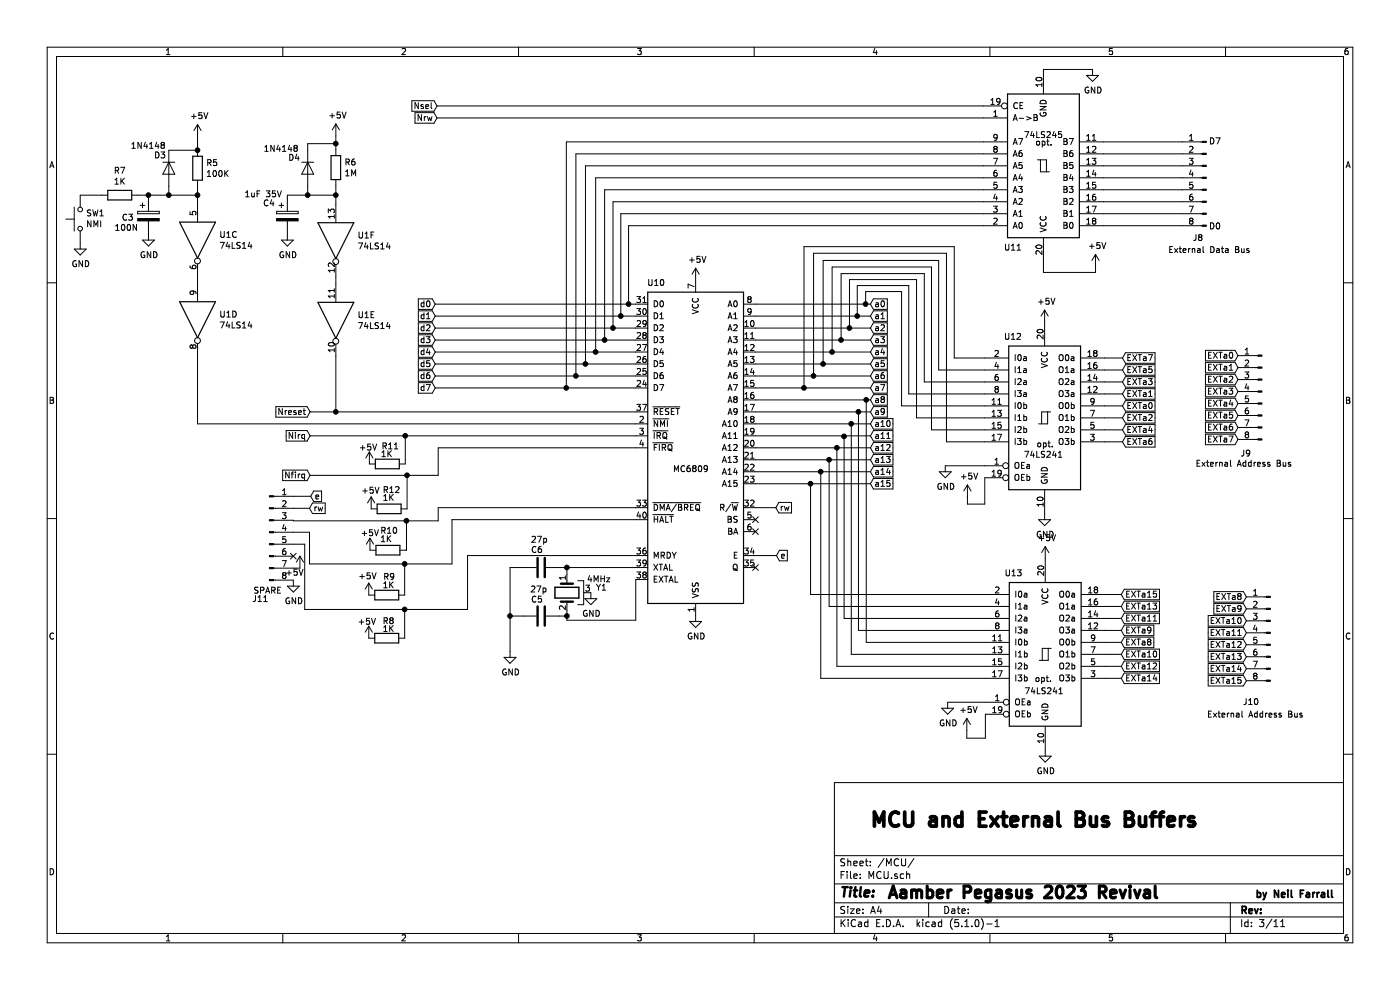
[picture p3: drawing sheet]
EESchema Schematic File Version 4
LIBS:Pegasus2023-cache
EELAYER 29 0
EELAYER END
$Descr A4 11693 8268
encoding utf-8
Sheet 3 11
Title ""
Date ""
Rev ""
Comp ""
Comment1 ""
Comment2 ""
Comment3 ""
Comment4 ""
$EndDescr
$Comp
L 74xx:74LS241 U13
U 1 1
P 8730 5465
F 0 "U13" H 8465 6145 50  0000 C CNN
F 1 "74LS241" H 8720 5160 50  0000 C CNN
F 2 "Package_DIP:DIP-20_W7.62mm_Socket_LongPads" H 8730 5465 50  0001 C CNN
F 3 "http://www.ti.com/lit/gpn/sn74LS241" H 8730 5465 50  0001 C CNN
	1    8730 5465
	1    0    0    -1  
$EndComp
$Comp
L 74xx:74LS245 U11
U 1 1
P 8715 1385
F 0 "U11" H 8460 2070 50  0000 C CNN
F 1 "74LS245" H 8715 1130 50  0000 C CNN
F 2 "Package_DIP:DIP-20_W7.62mm_Socket_LongPads" H 8715 1385 50  0001 C CNN
F 3 "http://www.ti.com/lit/gpn/sn74LS245" H 8715 1385 50  0001 C CNN
	1    8715 1385
	1    0    0    1   
$EndComp
Wire Wire Line
	6310 3340 7235 3340
Wire Wire Line
	7235 5365 8230 5365
Wire Wire Line
	7235 3340 7235 5365
Wire Wire Line
	6310 3440 7170 3440
Wire Wire Line
	7170 3440 7170 5265
Wire Wire Line
	7170 5265 8230 5265
Wire Wire Line
	6310 3540 7110 3540
Wire Wire Line
	7110 3540 7110 5465
Wire Wire Line
	7110 5465 8230 5465
Wire Wire Line
	6310 3640 7050 3640
Wire Wire Line
	7050 3640 7050 3645
Wire Wire Line
	7050 5165 8230 5165
Wire Wire Line
	6310 3740 6990 3740
Wire Wire Line
	6990 3740 6990 5565
Wire Wire Line
	6990 5565 8230 5565
Wire Wire Line
	6310 3840 6925 3840
Wire Wire Line
	6925 3840 6925 5065
Wire Wire Line
	6925 5065 8230 5065
Wire Wire Line
	6310 3940 6855 3940
Wire Wire Line
	6855 3940 6855 5665
Wire Wire Line
	6855 5665 8230 5665
Wire Wire Line
	6310 4040 6770 4040
Wire Wire Line
	6770 4040 6770 4965
Wire Wire Line
	6770 4965 8230 4965
Text GLabel 9375 3590 2    50   Input ~ 0
EXTa4
Text GLabel 9375 3690 2    50   Input ~ 0
EXTa6
Text GLabel 9365 5365 2    50   Input ~ 0
EXTa8
Text GLabel 9365 5265 2    50   Input ~ 0
EXTa9
Text GLabel 9365 5465 2    50   Input ~ 0
EXTa10
Text GLabel 9365 5165 2    50   Input ~ 0
EXTa11
Text GLabel 9365 5565 2    50   Input ~ 0
EXTa12
Text GLabel 9365 5065 2    50   Input ~ 0
EXTa13
Text GLabel 9365 5665 2    50   Input ~ 0
EXTa14
Text GLabel 9365 4965 2    50   Input ~ 0
EXTa15
Wire Wire Line
	9225 3490 9375 3490
Wire Wire Line
	9375 3590 9225 3590
Wire Wire Line
	9225 3690 9375 3690
Wire Wire Line
	9230 5665 9365 5665
Wire Wire Line
	5310 2540 5250 2540
Wire Wire Line
	5310 2640 5185 2640
Wire Wire Line
	5310 2740 5120 2740
Wire Wire Line
	5310 2840 5050 2840
Wire Wire Line
	5310 3040 4890 3040
Wire Wire Line
	5310 3140 4810 3140
Wire Wire Line
	5310 3240 4730 3240
Wire Wire Line
	4730 3240 3635 3240
Connection ~ 4730 3240
Wire Wire Line
	5250 2540 3635 2540
Connection ~ 5250 2540
Text GLabel 3635 2540 0    50   Input ~ 0
d0
Text GLabel 3635 3240 0    50   Input ~ 0
d7
Text GLabel 3635 3140 0    50   Input ~ 0
d6
Text GLabel 3635 3040 0    50   Input ~ 0
d5
Text GLabel 3635 2940 0    50   Input ~ 0
d4
Text GLabel 3635 2840 0    50   Input ~ 0
d3
Text GLabel 3635 2740 0    50   Input ~ 0
d2
Text GLabel 3635 2640 0    50   Input ~ 0
d1
Wire Wire Line
	3635 2640 5185 2640
Connection ~ 5185 2640
Wire Wire Line
	5120 2740 3635 2740
Connection ~ 5120 2740
Wire Wire Line
	3635 2840 5050 2840
Connection ~ 5050 2840
Wire Wire Line
	3635 3040 4890 3040
Wire Wire Line
	4890 3040 4890 3035
Connection ~ 4890 3040
Wire Wire Line
	3635 3140 4810 3140
Connection ~ 4810 3140
Text GLabel 7270 2540 2    50   Input ~ 0
a0
Text GLabel 7270 2640 2    50   Input ~ 0
a1
Text GLabel 7270 2740 2    50   Input ~ 0
a2
Text GLabel 7270 2840 2    50   Input ~ 0
a3
Text GLabel 7270 2940 2    50   Input ~ 0
a4
Text GLabel 7270 3040 2    50   Input ~ 0
a5
Text GLabel 7270 3140 2    50   Input ~ 0
a6
Text GLabel 7270 3240 2    50   Input ~ 0
a7
Text GLabel 7270 3340 2    50   Input ~ 0
a8
Text GLabel 7270 3440 2    50   Input ~ 0
a9
Text GLabel 7270 3540 2    50   Input ~ 0
a10
Text GLabel 7270 3640 2    50   Input ~ 0
a11
Text GLabel 7270 3740 2    50   Input ~ 0
a12
Text GLabel 7270 3840 2    50   Input ~ 0
a13
Text GLabel 7270 3940 2    50   Input ~ 0
a14
Text GLabel 7270 4040 2    50   Input ~ 0
a15
Wire Wire Line
	7270 3540 7110 3540
Connection ~ 7110 3540
Wire Wire Line
	7270 3640 7055 3640
Wire Wire Line
	7055 3640 7055 3645
Wire Wire Line
	7055 3645 7050 3645
Connection ~ 7050 3645
Wire Wire Line
	7050 3645 7050 5165
Wire Wire Line
	6990 3740 7270 3740
Connection ~ 6990 3740
Wire Wire Line
	7270 3840 6925 3840
Connection ~ 6925 3840
Wire Wire Line
	7270 3940 6855 3940
Connection ~ 6855 3940
Wire Wire Line
	7270 4040 6770 4040
Connection ~ 6770 4040
Wire Wire Line
	7235 3340 7270 3340
Connection ~ 7235 3340
Wire Wire Line
	7170 3440 7270 3440
Connection ~ 7170 3440
Wire Wire Line
	7270 2540 7230 2540
Wire Wire Line
	6310 2640 7160 2640
Wire Wire Line
	7270 2740 7095 2740
Wire Wire Line
	7270 2840 7025 2840
Wire Wire Line
	6310 2940 6950 2940
Wire Wire Line
	7270 3040 6875 3040
Wire Wire Line
	6310 3140 6795 3140
Wire Wire Line
	7270 3240 6715 3240
Wire Wire Line
	9375 3290 9225 3290
Wire Wire Line
	9225 3190 9375 3190
Wire Wire Line
	9375 3090 9225 3090
Wire Wire Line
	9225 2990 9375 2990
Text GLabel 9375 2990 2    50   Input ~ 0
EXTa7
Text GLabel 9375 3090 2    50   Input ~ 0
EXTa5
Text GLabel 9375 3190 2    50   Input ~ 0
EXTa3
Text GLabel 9375 3490 2    50   Input ~ 0
EXTa2
Text GLabel 9375 3290 2    50   Input ~ 0
EXTa1
Text GLabel 9375 3390 2    50   Input ~ 0
EXTa0
Wire Wire Line
	9225 3390 9375 3390
$Comp
L 74xx:74LS241 U12
U 1 1
P 8725 3490
F 0 "U12" H 8460 4170 50  0000 C CNN
F 1 "74LS241" H 8715 3185 50  0000 C CNN
F 2 "Package_DIP:DIP-20_W7.62mm_Socket_LongPads" H 8725 3490 50  0001 C CNN
F 3 "http://www.ti.com/lit/gpn/sn74LS241" H 8725 3490 50  0001 C CNN
	1    8725 3490
	1    0    0    -1  
$EndComp
Wire Wire Line
	7230 2540 7230 2435
Wire Wire Line
	7230 2435 7530 2435
Connection ~ 7230 2540
Wire Wire Line
	7230 2540 6310 2540
Wire Wire Line
	7530 3390 8225 3390
Wire Wire Line
	7530 2435 7530 3390
Wire Wire Line
	7160 2640 7160 2385
Wire Wire Line
	7160 2385 7590 2385
Wire Wire Line
	7590 2385 7590 3290
Wire Wire Line
	7590 3290 8225 3290
Connection ~ 7160 2640
Wire Wire Line
	7160 2640 7270 2640
Wire Wire Line
	7095 2335 7655 2335
Wire Wire Line
	7655 2335 7655 3490
Wire Wire Line
	7655 3490 8225 3490
Wire Wire Line
	7025 2840 7025 2285
Wire Wire Line
	7025 2285 7720 2285
Wire Wire Line
	7720 2285 7720 3190
Wire Wire Line
	7720 3190 8225 3190
Connection ~ 7025 2840
Wire Wire Line
	7025 2840 6310 2840
Wire Wire Line
	6950 2940 6950 2230
Wire Wire Line
	6950 2230 7780 2230
Wire Wire Line
	7780 2230 7780 3590
Wire Wire Line
	7780 3590 8225 3590
Connection ~ 6950 2940
Wire Wire Line
	6950 2940 7270 2940
Wire Wire Line
	6875 3040 6875 2175
Wire Wire Line
	6875 2175 7840 2175
Wire Wire Line
	7840 2175 7840 3090
Wire Wire Line
	7840 3090 8225 3090
Connection ~ 6875 3040
Wire Wire Line
	6875 3040 6310 3040
Wire Wire Line
	6795 3140 6795 2115
Wire Wire Line
	6795 2115 7905 2115
Wire Wire Line
	7905 2115 7905 3690
Wire Wire Line
	7905 3690 8225 3690
Connection ~ 6795 3140
Wire Wire Line
	6795 3140 7270 3140
Wire Wire Line
	6715 3240 6715 2060
Wire Wire Line
	6715 2060 7970 2060
Wire Wire Line
	7970 2060 7970 2990
Wire Wire Line
	7970 2990 8225 2990
Connection ~ 6715 3240
Wire Wire Line
	6715 3240 6310 3240
Wire Wire Line
	5250 1885 5250 2540
Wire Wire Line
	5250 1885 8215 1885
Wire Wire Line
	5185 1785 5185 2640
Wire Wire Line
	5185 1785 8215 1785
Wire Wire Line
	5120 1685 8215 1685
Wire Wire Line
	5120 1685 5120 2740
Wire Wire Line
	5050 1585 5050 2840
Wire Wire Line
	5050 1585 8215 1585
Wire Wire Line
	3635 2940 4975 2940
Wire Wire Line
	4890 1385 8215 1385
Wire Wire Line
	4890 1385 4890 3040
Wire Wire Line
	4810 1285 8215 1285
Wire Wire Line
	4810 1285 4810 3140
Wire Wire Line
	4730 1185 8215 1185
Wire Wire Line
	4730 1185 4730 3240
Wire Wire Line
	4975 1485 8215 1485
Wire Wire Line
	4975 1485 4975 2940
Connection ~ 4975 2940
Wire Wire Line
	4975 2940 5310 2940
Wire Wire Line
	9215 1485 9875 1485
Wire Wire Line
	9215 1385 9875 1385
Wire Wire Line
	9215 1185 9875 1185
Wire Wire Line
	9215 1285 9875 1285
Text Notes 8655 3745 0    50   ~ 0
opt.
Text Notes 8640 5705 0    50   ~ 0
opt.
Text Notes 8645 1225 0    50   ~ 0
opt.
$Comp
L power:GND #PWR036
U 1 1
P 9125 580
F 0 "#PWR036" H 9125 330 50  0001 C CNN
F 1 "GND" H 9130 407 50  0000 C CNN
F 2 "" H 9125 580 50  0001 C CNN
F 3 "" H 9125 580 50  0001 C CNN
	1    9125 580 
	1    0    0    -1  
$EndComp
$Comp
L power:GND #PWR033
U 1 1
P 8725 4290
F 0 "#PWR033" H 8725 4040 50  0001 C CNN
F 1 "GND" H 8730 4117 50  0000 C CNN
F 2 "" H 8725 4290 50  0001 C CNN
F 3 "" H 8725 4290 50  0001 C CNN
	1    8725 4290
	1    0    0    -1  
$EndComp
$Comp
L power:GND #PWR035
U 1 1
P 8730 6265
F 0 "#PWR035" H 8730 6015 50  0001 C CNN
F 1 "GND" H 8735 6092 50  0000 C CNN
F 2 "" H 8730 6265 50  0001 C CNN
F 3 "" H 8730 6265 50  0001 C CNN
	1    8730 6265
	1    0    0    -1  
$EndComp
$Comp
L power:GND #PWR029
U 1 1
P 7915 5865
F 0 "#PWR029" H 7915 5615 50  0001 C CNN
F 1 "GND" H 7920 5692 50  0000 C CNN
F 2 "" H 7915 5865 50  0001 C CNN
F 3 "" H 7915 5865 50  0001 C CNN
	1    7915 5865
	1    0    0    -1  
$EndComp
$Comp
L power:GND #PWR028
U 1 1
P 7895 3890
F 0 "#PWR028" H 7895 3640 50  0001 C CNN
F 1 "GND" H 7900 3717 50  0000 C CNN
F 2 "" H 7895 3890 50  0001 C CNN
F 3 "" H 7895 3890 50  0001 C CNN
	1    7895 3890
	1    0    0    -1  
$EndComp
Wire Wire Line
	7895 3890 8225 3890
Wire Wire Line
	8230 5865 7915 5865
Wire Wire Line
	8230 5965 8230 6165
Wire Wire Line
	8230 6165 8075 6165
Wire Wire Line
	8075 6165 8075 6100
Wire Wire Line
	8225 4210 8080 4210
Wire Wire Line
	8080 4210 8080 4150
Wire Wire Line
	8215 985  3650 985 
Wire Wire Line
	8215 885  3650 885 
Wire Wire Line
	8715 585  8715 580 
Wire Wire Line
	8715 580  9125 580 
Wire Wire Line
	8715 2185 8715 2275
Wire Wire Line
	8715 2275 9150 2275
Wire Wire Line
	9150 2275 9150 2225
$Comp
L power:+5V #PWR037
U 1 1
P 9150 2225
F 0 "#PWR037" H 9150 2075 50  0001 C CNN
F 1 "+5V" H 9165 2398 50  0000 C CNN
F 2 "" H 9150 2225 50  0001 C CNN
F 3 "" H 9150 2225 50  0001 C CNN
	1    9150 2225
	1    0    0    -1  
$EndComp
$Comp
L power:+5V #PWR032
U 1 1
P 8725 2690
F 0 "#PWR032" H 8725 2540 50  0001 C CNN
F 1 "+5V" H 8740 2863 50  0000 C CNN
F 2 "" H 8725 2690 50  0001 C CNN
F 3 "" H 8725 2690 50  0001 C CNN
	1    8725 2690
	1    0    0    -1  
$EndComp
$Comp
L power:+5V #PWR031
U 1 1
P 8080 4150
F 0 "#PWR031" H 8080 4000 50  0001 C CNN
F 1 "+5V" H 8095 4323 50  0000 C CNN
F 2 "" H 8080 4150 50  0001 C CNN
F 3 "" H 8080 4150 50  0001 C CNN
	1    8080 4150
	1    0    0    -1  
$EndComp
$Comp
L power:+5V #PWR030
U 1 1
P 8075 6100
F 0 "#PWR030" H 8075 5950 50  0001 C CNN
F 1 "+5V" H 8090 6273 50  0000 C CNN
F 2 "" H 8075 6100 50  0001 C CNN
F 3 "" H 8075 6100 50  0001 C CNN
	1    8075 6100
	1    0    0    -1  
$EndComp
$Comp
L power:+5V #PWR034
U 1 1
P 8730 4665
F 0 "#PWR034" H 8730 4515 50  0001 C CNN
F 1 "+5V" H 8745 4838 50  0000 C CNN
F 2 "" H 8730 4665 50  0001 C CNN
F 3 "" H 8730 4665 50  0001 C CNN
	1    8730 4665
	1    0    0    -1  
$EndComp
Wire Wire Line
	8225 3990 8225 4210
Text GLabel 3650 885  0    50   Input ~ 0
Nsel
Text GLabel 3650 985  0    50   Input ~ 0
Nrw
$Comp
L power:+5V #PWR026
U 1 1
P 5810 2340
F 0 "#PWR026" H 5810 2190 50  0001 C CNN
F 1 "+5V" H 5825 2513 50  0000 C CNN
F 2 "" H 5810 2340 50  0001 C CNN
F 3 "" H 5810 2340 50  0001 C CNN
	1    5810 2340
	1    0    0    -1  
$EndComp
$Comp
L power:GND #PWR027
U 1 1
P 5810 5140
F 0 "#PWR027" H 5810 4890 50  0001 C CNN
F 1 "GND" H 5815 4967 50  0000 C CNN
F 2 "" H 5810 5140 50  0001 C CNN
F 3 "" H 5810 5140 50  0001 C CNN
	1    5810 5140
	1    0    0    -1  
$EndComp
$Comp
L CPU_NXP_6800:MC6809 U10
U 1 1
P 5810 3740
F 0 "U10" H 5480 5120 50  0000 C CNN
F 1 "MC6809" H 5770 3565 50  0000 C CNN
F 2 "Package_DIP:DIP-40_W15.24mm_Socket_LongPads" H 5810 2240 50  0001 C CNN
F 3 "http://pdf.datasheetcatalog.com/datasheet/motorola/MC68B09S.pdf" H 5810 3740 50  0001 C CNN
	1    5810 3740
	1    0    0    -1  
$EndComp
Text GLabel 6480 4240 2    50   Input ~ 0
rw
NoConn ~ 6310 4340
NoConn ~ 6310 4440
Wire Wire Line
	6480 4240 6310 4240
Wire Wire Line
	6310 4640 6485 4640
Text GLabel 6485 4640 2    50   Input ~ 0
e
NoConn ~ 6310 4740
Text GLabel 2590 3440 0    50   Input ~ 0
Nreset
$Comp
L 74xx:74LS14 U1
U 5 1
P 2805 2675
F 0 "U1" V 2759 2855 50  0000 L CNN
F 1 "74LS14" V 2850 2855 50  0000 L CNN
F 2 "Package_DIP:DIP-14_W7.62mm_Socket_LongPads" H 2805 2675 50  0001 C CNN
F 3 "http://www.ti.com/lit/gpn/sn74LS14" H 2805 2675 50  0001 C CNN
	5    2805 2675
	0    1    1    0   
$EndComp
$Comp
L 74xx:74LS14 U1
U 6 1
P 2805 2010
F 0 "U1" V 2759 2190 50  0000 L CNN
F 1 "74LS14" V 2850 2190 50  0000 L CNN
F 2 "Package_DIP:DIP-14_W7.62mm_Socket_LongPads" H 2805 2010 50  0001 C CNN
F 3 "http://www.ti.com/lit/gpn/sn74LS14" H 2805 2010 50  0001 C CNN
	6    2805 2010
	0    1    1    0   
$EndComp
$Comp
L 74xx:74LS14 U1
U 4 1
P 1650 2670
F 0 "U1" V 1604 2850 50  0000 L CNN
F 1 "74LS14" V 1695 2850 50  0000 L CNN
F 2 "Package_DIP:DIP-14_W7.62mm_Socket_LongPads" H 1650 2670 50  0001 C CNN
F 3 "http://www.ti.com/lit/gpn/sn74LS14" H 1650 2670 50  0001 C CNN
	4    1650 2670
	0    1    1    0   
$EndComp
$Comp
L 74xx:74LS14 U1
U 3 1
P 1650 2005
F 0 "U1" V 1604 2185 50  0000 L CNN
F 1 "74LS14" V 1695 2185 50  0000 L CNN
F 2 "Package_DIP:DIP-14_W7.62mm_Socket_LongPads" H 1650 2005 50  0001 C CNN
F 3 "http://www.ti.com/lit/gpn/sn74LS14" H 1650 2005 50  0001 C CNN
	3    1650 2005
	0    1    1    0   
$EndComp
Wire Wire Line
	2590 3440 2805 3440
Wire Wire Line
	2805 2310 2805 2375
Wire Wire Line
	2805 2975 2805 3440
Connection ~ 2805 3440
Wire Wire Line
	2805 3440 5310 3440
$Comp
L Device:D D4
U 1 1
P 2570 1405
F 0 "D4" V 2480 1240 50  0000 L CNN
F 1 "1N4148" V 2405 1035 50  0000 L CNN
F 2 "Diode_THT:D_DO-15_P12.70mm_Horizontal" H 2570 1405 50  0001 C CNN
F 3 "~" H 2570 1405 50  0001 C CNN
	1    2570 1405
	0    1    1    0   
$EndComp
$Comp
L Device:R R6
U 1 1
P 2805 1400
F 0 "R6" H 2875 1446 50  0000 L CNN
F 1 "1M" H 2875 1355 50  0000 L CNN
F 2 "Resistor_THT:R_Axial_DIN0411_L9.9mm_D3.6mm_P15.24mm_Horizontal" V 2735 1400 50  0001 C CNN
F 3 "~" H 2805 1400 50  0001 C CNN
	1    2805 1400
	1    0    0    -1  
$EndComp
$Comp
L Device:CP C4
U 1 1
P 2400 1805
F 0 "C4" H 2195 1915 50  0000 L CNN
F 1 "1uF 35V" H 2040 1990 50  0000 L CNN
F 2 "Capacitor_THT:CP_Radial_D5.0mm_P2.50mm" H 2438 1655 50  0001 C CNN
F 3 "~" H 2400 1805 50  0001 C CNN
	1    2400 1805
	1    0    0    -1  
$EndComp
$Comp
L Device:R R7
U 1 1
P 1000 1630
F 0 "R7" V 793 1630 50  0000 C CNN
F 1 "1K" V 884 1630 50  0000 C CNN
F 2 "Resistor_THT:R_Axial_DIN0411_L9.9mm_D3.6mm_P15.24mm_Horizontal" V 930 1630 50  0001 C CNN
F 3 "~" H 1000 1630 50  0001 C CNN
	1    1000 1630
	0    1    1    0   
$EndComp
$Comp
L Device:D D3
U 1 1
P 1410 1405
F 0 "D3" V 1300 1280 50  0000 L CNN
F 1 "1N4148" V 1220 1085 50  0000 L CNN
F 2 "Diode_THT:D_DO-15_P12.70mm_Horizontal" H 1410 1405 50  0001 C CNN
F 3 "~" H 1410 1405 50  0001 C CNN
	1    1410 1405
	0    1    1    0   
$EndComp
$Comp
L Device:R R5
U 1 1
P 1650 1405
F 0 "R5" H 1720 1451 50  0000 L CNN
F 1 "100K" H 1720 1360 50  0000 L CNN
F 2 "Resistor_THT:R_Axial_DIN0411_L9.9mm_D3.6mm_P15.24mm_Horizontal" V 1580 1405 50  0001 C CNN
F 3 "~" H 1650 1405 50  0001 C CNN
	1    1650 1405
	1    0    0    -1  
$EndComp
$Comp
L Device:CP C3
U 1 1
P 1240 1805
F 0 "C3" H 1015 1795 50  0000 L CNN
F 1 "100N" H 955 1710 50  0000 L CNN
F 2 "Capacitor_THT:C_Disc_D11.0mm_W5.0mm_P5.00mm" H 1278 1655 50  0001 C CNN
F 3 "~" H 1240 1805 50  0001 C CNN
	1    1240 1805
	1    0    0    -1  
$EndComp
Wire Wire Line
	1650 3540 1650 2970
Wire Wire Line
	1650 3540 5310 3540
Wire Wire Line
	1650 2370 1650 2305
Wire Wire Line
	2805 1550 2805 1630
Wire Wire Line
	2400 1655 2400 1630
Wire Wire Line
	2400 1630 2570 1630
Connection ~ 2805 1630
Wire Wire Line
	2805 1630 2805 1710
Wire Wire Line
	2570 1555 2570 1630
Connection ~ 2570 1630
Wire Wire Line
	2570 1630 2805 1630
Wire Wire Line
	2570 1255 2570 1200
Wire Wire Line
	2570 1200 2805 1200
Wire Wire Line
	2805 1200 2805 1250
Wire Wire Line
	2805 1200 2805 1135
Connection ~ 2805 1200
$Comp
L power:GND #PWR018
U 1 1
P 2400 1955
F 0 "#PWR018" H 2400 1705 50  0001 C CNN
F 1 "GND" H 2405 1782 50  0000 C CNN
F 2 "" H 2400 1955 50  0001 C CNN
F 3 "" H 2400 1955 50  0001 C CNN
	1    2400 1955
	1    0    0    -1  
$EndComp
$Comp
L power:+5V #PWR019
U 1 1
P 2805 1135
F 0 "#PWR019" H 2805 985 50  0001 C CNN
F 1 "+5V" H 2820 1308 50  0000 C CNN
F 2 "" H 2805 1135 50  0001 C CNN
F 3 "" H 2805 1135 50  0001 C CNN
	1    2805 1135
	1    0    0    -1  
$EndComp
$Comp
L power:GND #PWR016
U 1 1
P 1240 1955
F 0 "#PWR016" H 1240 1705 50  0001 C CNN
F 1 "GND" H 1245 1782 50  0000 C CNN
F 2 "" H 1240 1955 50  0001 C CNN
F 3 "" H 1240 1955 50  0001 C CNN
	1    1240 1955
	1    0    0    -1  
$EndComp
$Comp
L power:GND #PWR015
U 1 1
P 670 2030
F 0 "#PWR015" H 670 1780 50  0001 C CNN
F 1 "GND" H 675 1857 50  0000 C CNN
F 2 "" H 670 2030 50  0001 C CNN
F 3 "" H 670 2030 50  0001 C CNN
	1    670  2030
	1    0    0    -1  
$EndComp
$Comp
L power:+5V #PWR017
U 1 1
P 1650 1140
F 0 "#PWR017" H 1650 990 50  0001 C CNN
F 1 "+5V" H 1665 1313 50  0000 C CNN
F 2 "" H 1650 1140 50  0001 C CNN
F 3 "" H 1650 1140 50  0001 C CNN
	1    1650 1140
	1    0    0    -1  
$EndComp
Wire Wire Line
	1650 1705 1650 1630
Wire Wire Line
	1650 1630 1410 1630
Wire Wire Line
	1240 1630 1240 1655
Connection ~ 1650 1630
Wire Wire Line
	1650 1630 1650 1555
Wire Wire Line
	1410 1555 1410 1630
Connection ~ 1410 1630
Wire Wire Line
	1410 1630 1240 1630
Wire Wire Line
	1240 1630 1150 1630
Connection ~ 1240 1630
Wire Wire Line
	850  1630 670  1630
Wire Wire Line
	1410 1255 1650 1255
Wire Wire Line
	1650 1255 1650 1140
Connection ~ 1650 1255
$Comp
L Switch:SW_Push SW1
U 1 1
P 670 1830
F 0 "SW1" V 716 1782 50  0000 R CNN
F 1 "NMI" V 625 1782 50  0000 R CNN
F 2 "Button_Switch_THT:SW_PUSH_6mm_H5mm" H 670 2030 50  0001 C CNN
F 3 "~" H 670 2030 50  0001 C CNN
	1    670  1830
	0    -1   -1   0   
$EndComp
$Comp
L Device:R R11
U 1 1
P 3235 3875
F 0 "R11" V 3085 3900 50  0000 C CNN
F 1 "1K" V 3150 3870 50  0000 C CNN
F 2 "Resistor_THT:R_Axial_DIN0411_L9.9mm_D3.6mm_P15.24mm_Horizontal" V 3165 3875 50  0001 C CNN
F 3 "~" H 3235 3875 50  0001 C CNN
	1    3235 3875
	0    1    1    0   
$EndComp
$Comp
L Device:R R12
U 1 1
P 3250 4250
F 0 "R12" V 3090 4270 50  0000 C CNN
F 1 "1K" V 3155 4245 50  0000 C CNN
F 2 "Resistor_THT:R_Axial_DIN0411_L9.9mm_D3.6mm_P15.24mm_Horizontal" V 3180 4250 50  0001 C CNN
F 3 "~" H 3250 4250 50  0001 C CNN
	1    3250 4250
	0    1    1    0   
$EndComp
$Comp
L Device:R R10
U 1 1
P 3240 4595
F 0 "R10" V 3075 4605 50  0000 C CNN
F 1 "1K" V 3145 4580 50  0000 C CNN
F 2 "Resistor_THT:R_Axial_DIN0411_L9.9mm_D3.6mm_P15.24mm_Horizontal" V 3170 4595 50  0001 C CNN
F 3 "~" H 3240 4595 50  0001 C CNN
	1    3240 4595
	0    1    1    0   
$EndComp
$Comp
L Device:R R9
U 1 1
P 3230 4970
F 0 "R9" V 3075 4990 50  0000 C CNN
F 1 "1K" V 3145 4985 50  0000 C CNN
F 2 "Resistor_THT:R_Axial_DIN0411_L9.9mm_D3.6mm_P15.24mm_Horizontal" V 3160 4970 50  0001 C CNN
F 3 "~" H 3230 4970 50  0001 C CNN
	1    3230 4970
	0    1    1    0   
$EndComp
$Comp
L Device:R R8
U 1 1
P 3230 5330
F 0 "R8" V 3085 5345 50  0000 C CNN
F 1 "1K" V 3150 5345 50  0000 C CNN
F 2 "Resistor_THT:R_Axial_DIN0411_L9.9mm_D3.6mm_P15.24mm_Horizontal" V 3160 5330 50  0001 C CNN
F 3 "~" H 3230 5330 50  0001 C CNN
	1    3230 5330
	0    1    1    0   
$EndComp
$Comp
L Device:C C5
U 1 1
P 4520 5145
F 0 "C5" V 4655 5110 50  0000 C CNN
F 1 "27p" V 4740 5125 50  0000 C CNN
F 2 "Capacitor_THT:C_Disc_D3.8mm_W2.6mm_P2.50mm" H 4558 4995 50  0001 C CNN
F 3 "~" H 4520 5145 50  0001 C CNN
	1    4520 5145
	0    1    -1   0   
$EndComp
$Comp
L Device:C C6
U 1 1
P 4520 4740
F 0 "C6" V 4665 4705 50  0000 C CNN
F 1 "27p" V 4750 4725 50  0000 C CNN
F 2 "Capacitor_THT:C_Disc_D3.8mm_W2.6mm_P2.50mm" H 4558 4590 50  0001 C CNN
F 3 "~" H 4520 4740 50  0001 C CNN
	1    4520 4740
	0    1    -1   0   
$EndComp
$Comp
L Device:Crystal Y1
U 1 1
P 4735 4950
F 0 "Y1" V 4781 4819 50  0000 R CNN
F 1 "4MHz" V 4690 4819 50  0000 R CNN
F 2 "Crystal:Crystal_HC49-U_Horizontal_1EP_style2" H 4735 4950 50  0001 C CNN
F 3 "~" H 4735 4950 50  0001 C CNN
	1    4735 4950
	0    -1   1    0   
$EndComp
Wire Wire Line
	4735 5100 4735 5145
Wire Wire Line
	4735 5145 4670 5145
Wire Wire Line
	4735 5145 4735 5180
Wire Wire Line
	4735 5180 5310 5180
Connection ~ 4735 5145
Wire Wire Line
	4735 4800 4735 4740
Wire Wire Line
	4735 4740 4670 4740
Wire Wire Line
	4735 4740 5310 4740
Wire Wire Line
	5310 5180 5310 4840
Connection ~ 4735 4740
Wire Wire Line
	4370 5145 4260 5145
Wire Wire Line
	4260 5145 4260 4740
Wire Wire Line
	4370 4740 4260 4740
$Comp
L power:GND #PWR025
U 1 1
P 4260 5440
F 0 "#PWR025" H 4260 5190 50  0001 C CNN
F 1 "GND" H 4265 5267 50  0000 C CNN
F 2 "" H 4260 5440 50  0001 C CNN
F 3 "" H 4260 5440 50  0001 C CNN
	1    4260 5440
	1    0    0    -1  
$EndComp
$Comp
L power:+5V #PWR022
U 1 1
P 3085 3875
F 0 "#PWR022" H 3085 3725 50  0001 C CNN
F 1 "+5V" H 3075 4015 50  0000 C CNN
F 2 "" H 3085 3875 50  0001 C CNN
F 3 "" H 3085 3875 50  0001 C CNN
	1    3085 3875
	1    0    0    -1  
$EndComp
$Comp
L power:+5V #PWR024
U 1 1
P 3100 4250
F 0 "#PWR024" H 3100 4100 50  0001 C CNN
F 1 "+5V" H 3095 4405 50  0000 C CNN
F 2 "" H 3100 4250 50  0001 C CNN
F 3 "" H 3100 4250 50  0001 C CNN
	1    3100 4250
	1    0    0    -1  
$EndComp
$Comp
L power:+5V #PWR023
U 1 1
P 3090 4595
F 0 "#PWR023" H 3090 4445 50  0001 C CNN
F 1 "+5V" H 3090 4740 50  0000 C CNN
F 2 "" H 3090 4595 50  0001 C CNN
F 3 "" H 3090 4595 50  0001 C CNN
	1    3090 4595
	1    0    0    -1  
$EndComp
$Comp
L power:+5V #PWR020
U 1 1
P 3080 4970
F 0 "#PWR020" H 3080 4820 50  0001 C CNN
F 1 "+5V" H 3070 5130 50  0000 C CNN
F 2 "" H 3080 4970 50  0001 C CNN
F 3 "" H 3080 4970 50  0001 C CNN
	1    3080 4970
	1    0    0    -1  
$EndComp
$Comp
L power:+5V #PWR021
U 1 1
P 3080 5330
F 0 "#PWR021" H 3080 5180 50  0001 C CNN
F 1 "+5V" H 3065 5470 50  0000 C CNN
F 2 "" H 3080 5330 50  0001 C CNN
F 3 "" H 3080 5330 50  0001 C CNN
	1    3080 5330
	1    0    0    -1  
$EndComp
Wire Wire Line
	2590 3640 3385 3640
Wire Wire Line
	3385 3875 3385 3640
Connection ~ 3385 3640
Wire Wire Line
	3385 3640 5310 3640
Wire Wire Line
	3400 4250 3400 3970
Connection ~ 3400 3970
Wire Wire Line
	3400 3970 2590 3970
Wire Wire Line
	3390 4595 3395 4595
Wire Wire Line
	3395 4595 3395 4350
Connection ~ 3395 4350
Wire Wire Line
	3660 4350 3660 4240
Wire Wire Line
	3660 4350 3395 4350
Wire Wire Line
	3660 4240 5310 4240
Wire Wire Line
	3775 4340 3775 4710
Wire Wire Line
	3775 4710 3380 4710
Wire Wire Line
	3775 4340 5310 4340
Wire Wire Line
	3380 4970 3380 4710
Connection ~ 3380 4710
Wire Wire Line
	3905 4640 3905 5090
Wire Wire Line
	3905 5090 3380 5090
Wire Wire Line
	3905 4640 5310 4640
Wire Wire Line
	3380 5090 3380 5330
Connection ~ 3380 5090
Wire Wire Line
	3660 3970 3660 3740
Wire Wire Line
	3660 3970 3400 3970
Wire Wire Line
	3660 3740 5310 3740
Text GLabel 2590 3640 0    50   Input ~ 0
Nirq
Text GLabel 2590 3970 0    50   Input ~ 0
Nfirq
Text Notes 7260 6925 0    118  ~ 24
MCU and External Bus Buffers
Text Notes 7405 7520 0    98   ~ 20
Aamber Pegasus 2023 Revival
Text Notes 10480 7510 0    59   ~ 12
by Neil Farrall
Wire Wire Line
	7095 2335 7095 2740
Connection ~ 7095 2740
Wire Wire Line
	7095 2740 6310 2740
$Comp
L Connector:Conn_01x08_Male J9
U 1 1
P 10540 3270
F 0 "J9" H 10675 2755 50  0000 C CNN
F 1 "External Address Bus" H 10690 2670 50  0000 C CNN
F 2 "Connector_PinHeader_2.54mm:PinHeader_1x08_P2.54mm_Horizontal" H 10540 3270 50  0001 C CNN
F 3 "~" H 10540 3270 50  0001 C CNN
	1    10540 3270
	-1   0    0    -1  
$EndComp
$Comp
L Connector:Conn_01x08_Male J10
U 1 1
P 10610 5285
F 0 "J10" H 10840 4710 50  0000 R CNN
F 1 "External Address Bus" H 11140 4605 50  0000 R CNN
F 2 "Connector_PinHeader_2.54mm:PinHeader_1x08_P2.54mm_Horizontal" H 10610 5285 50  0001 C CNN
F 3 "~" H 10610 5285 50  0001 C CNN
	1    10610 5285
	-1   0    0    -1  
$EndComp
Wire Wire Line
	9875 1585 9215 1585
$Comp
L Connector:Conn_01x08_Male J8
U 1 1
P 10075 1485
F 0 "J8" H 10190 985 50  0000 R CNN
F 1 "External Data Bus" H 10395 885 50  0000 R CNN
F 2 "Connector_PinHeader_2.54mm:PinHeader_1x08_P2.54mm_Horizontal" H 10075 1485 50  0001 C CNN
F 3 "~" H 10075 1485 50  0001 C CNN
	1    10075 1485
	-1   0    0    -1  
$EndComp
Wire Wire Line
	9875 1685 9215 1685
Wire Wire Line
	9215 1785 9875 1785
Wire Wire Line
	9875 1885 9215 1885
Text Notes 10095 1925 0    51   ~ 0
D0
Text Notes 10095 1215 0    51   ~ 0
D7
Wire Wire Line
	9230 5565 9365 5565
Wire Wire Line
	9230 5465 9365 5465
Wire Wire Line
	9230 5365 9365 5365
Wire Wire Line
	9230 5265 9365 5265
Wire Wire Line
	9230 5165 9365 5165
Wire Wire Line
	9230 5065 9365 5065
Wire Wire Line
	9230 4965 9365 4965
Text GLabel 10410 4985 0    50   Input ~ 0
EXTa8
Text GLabel 10410 5085 0    50   Input ~ 0
EXTa9
Text GLabel 10410 5185 0    50   Input ~ 0
EXTa10
Text GLabel 10410 5285 0    50   Input ~ 0
EXTa11
Text GLabel 10410 5385 0    50   Input ~ 0
EXTa12
Text GLabel 10410 5485 0    50   Input ~ 0
EXTa13
Text GLabel 10410 5585 0    50   Input ~ 0
EXTa14
Text GLabel 10410 5685 0    50   Input ~ 0
EXTa15
Text GLabel 10340 3370 0    50   Input ~ 0
EXTa4
Text GLabel 10340 3570 0    50   Input ~ 0
EXTa6
Text GLabel 10340 3670 0    50   Input ~ 0
EXTa7
Text GLabel 10340 3470 0    50   Input ~ 0
EXTa5
Text GLabel 10340 3270 0    50   Input ~ 0
EXTa3
Text GLabel 10340 3170 0    50   Input ~ 0
EXTa2
Text GLabel 10340 3070 0    50   Input ~ 0
EXTa1
Text GLabel 10340 2970 0    50   Input ~ 0
EXTa0
$Comp
L Connector:Conn_01x04_Male J11
U 1 1
P 2250 4445
F 0 "J11" H 2358 4726 50  0000 C CNN
F 1 "SPARE" H 2358 4635 50  0000 C CNN
F 2 "Connector_PinHeader_2.54mm:PinHeader_1x04_P2.54mm_Vertical" H 2250 4445 50  0001 C CNN
F 3 "~" H 2250 4445 50  0001 C CNN
	1    2250 4445
	1    0    0    -1  
$EndComp
Wire Wire Line
	2545 5090 2545 4545
Wire Wire Line
	2545 4545 2450 4545
Wire Wire Line
	2545 5090 3380 5090
Wire Wire Line
	2585 4445 2450 4445
Wire Wire Line
	2585 4710 3380 4710
Wire Wire Line
	2585 4445 2585 4710
Wire Wire Line
	2450 4350 2450 4345
Wire Wire Line
	2450 4350 3395 4350
$Comp
L power:GND #PWR0137
U 1 1
P 2450 4645
F 0 "#PWR0137" H 2450 4395 50  0001 C CNN
F 1 "GND" H 2455 4472 50  0000 C CNN
F 2 "" H 2450 4645 50  0001 C CNN
F 3 "" H 2450 4645 50  0001 C CNN
	1    2450 4645
	1    0    0    -1  
$EndComp
Wire Wire Line
	4260 5145 4260 5440
Connection ~ 4260 5145
$EndSCHEMATC
